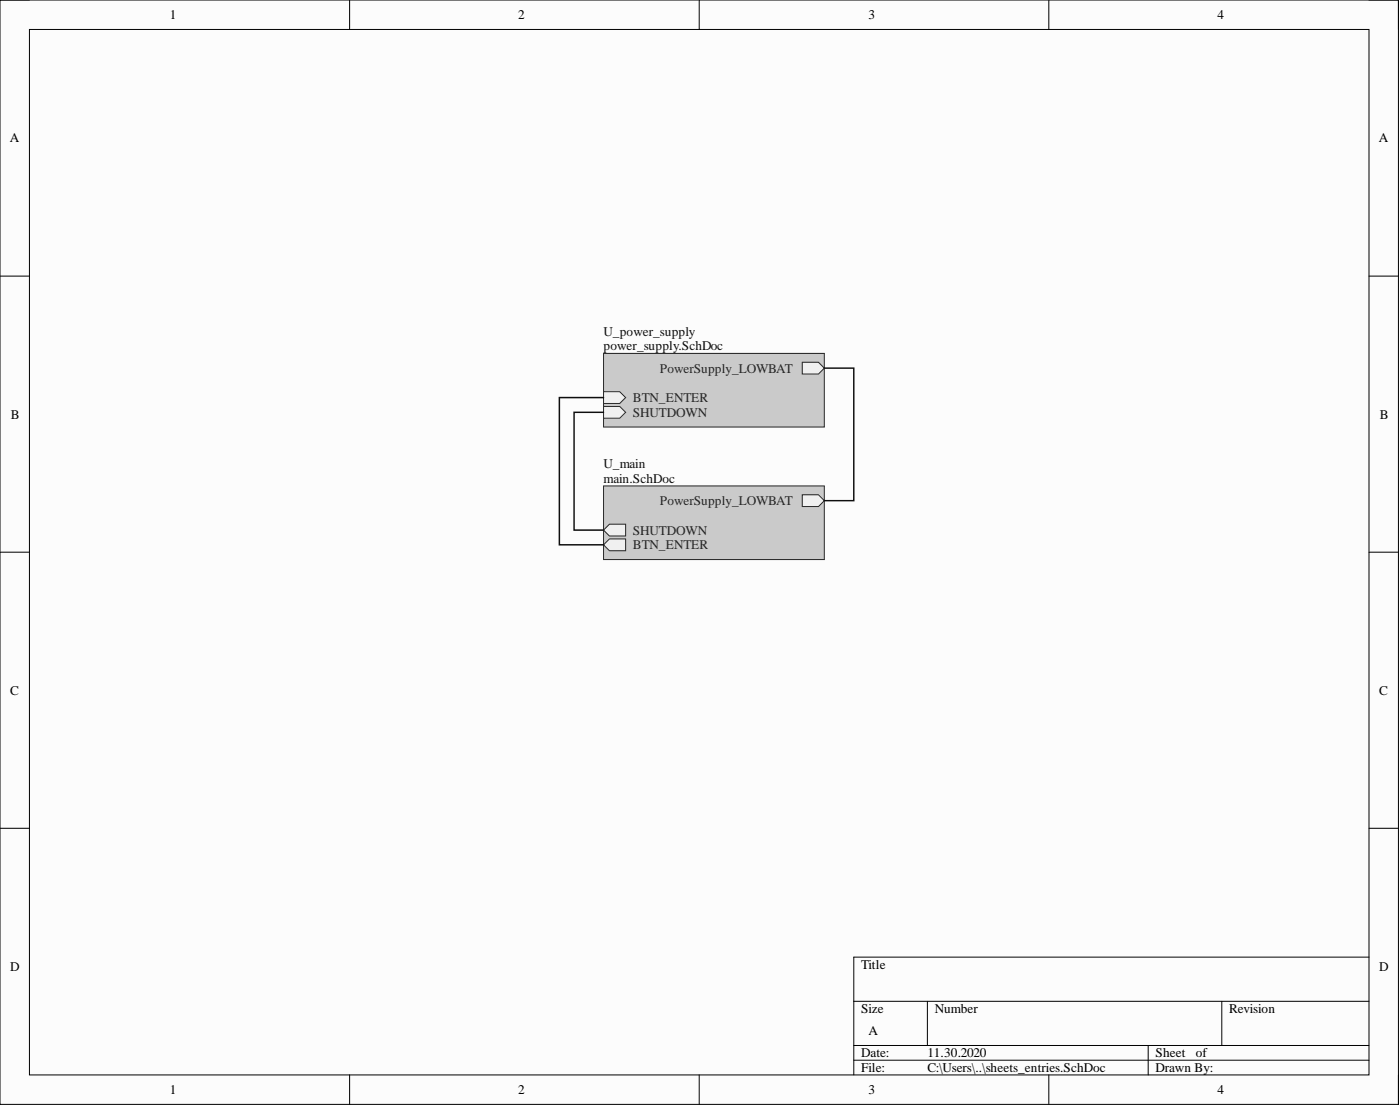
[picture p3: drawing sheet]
<svg xmlns="http://www.w3.org/2000/svg" width="241mm" height="190mm" viewBox="0 0 241 190" stroke-linecap="round" stroke-linejoin="round" font-family="sans-serif">
<path d="M0 0h241v190.2h-241z" fill-rule="evenodd" fill="#fcfcfc"/>
<path d="M0 0h241v190.2h-241z" fill="none" stroke="#000" stroke-width=".17"/>
<path d="M5.1 5.1h230.9v180h-230.9z" fill-rule="evenodd" fill="#fcfcfc"/>
<g fill="none" stroke="#000" stroke-width=".17">
<path d="M0 0h5.1M5.1 5.1h230.9v180h-230.9zM60.3 0v5.1M120.5 0v5.1M180.8 0v5.1M236 0h5v5.1M0 47.6h5.1M236 47.6h5M0 95.1h5.1M236 95.1h5M0 142.7h5.1M236 142.7h5"/>
<path d="M147.2 172.5h88.8M159.8 172.5v7.6M210.6 172.5v7.6M236 164.9h-88.8v20.2M60.3 185.1v5.1M120.5 185.1v5.1M147.2 180.1h88.8M147.2 182.6h88.8M180.8 185.1v5.1M197.9 180.1v5M241 185.1v5.1"/>
</g>
<path d="M104 60.9h38.1v12.7h-38.1z" fill-rule="evenodd" fill="#cacaca"/>
<path d="M104 60.9h38.1v12.7h-38.1z" fill="none" stroke="#262626" stroke-width=".17"/>
<path d="M104 70h2.8l1 1-1 1h-2.8z" fill-rule="evenodd" fill="#f0f0f0"/>
<path d="M104 70h2.8l1 1-1 1h-2.8z" fill="none" stroke="#262626" stroke-width=".17"/>
<path d="M104 67.5h2.8l1 1-1 1h-2.8z" fill-rule="evenodd" fill="#f0f0f0"/>
<path d="M104 67.5h2.8l1 1-1 1h-2.8z" fill="none" stroke="#262626" stroke-width=".17"/>
<path d="M138.3 62.4h2.8l1 1-1 1h-2.8z" fill-rule="evenodd" fill="#f0f0f0"/>
<path d="M138.3 62.4h2.8l1 1-1 1h-2.8z" fill="none" stroke="#262626" stroke-width=".17"/>
<path d="M104 83.7h38.1v12.7h-38.1z" fill-rule="evenodd" fill="#cacaca"/>
<path d="M104 83.7h38.1v12.7h-38.1z" fill="none" stroke="#262626" stroke-width=".17"/>
<path d="M138.3 85.2h2.8l1 1-1 1h-2.8z" fill-rule="evenodd" fill="#f0f0f0"/>
<path d="M138.3 85.2h2.8l1 1-1 1h-2.8z" fill="none" stroke="#262626" stroke-width=".17"/>
<path d="M104 91.3l1-1h2.8v2h-2.8z" fill-rule="evenodd" fill="#f0f0f0"/>
<path d="M104 91.3l1-1h2.8v2h-2.8z" fill="none" stroke="#262626" stroke-width=".17"/>
<path d="M104 93.8l1-1h2.8v2.1h-2.8z" fill-rule="evenodd" fill="#f0f0f0"/>
<path d="M104 93.8l1-1h2.8v2.1h-2.8z" fill="none" stroke="#262626" stroke-width=".17"/>
<path d="M104 68.5h-7.6v25.3h7.6M104 71h-5.1v20.3h5.1M142.1 63.4h5.1v22.8h-5.1" fill="none" stroke="#0e0e0e" stroke-width=".25"/>
<g font-size="2.3">
<text x="29.3" y="3.3">1</text>
<text x="89.3" y="3.3">2</text>
<text x="149.7" y="3.3">3</text>
<text x="209.8" y="3.3">4</text>
<text x="1.7" y="24.5">A</text>
<text x="237.6" y="24.5">A</text>
<text x="1.9" y="72.1">B</text>
<text x="237.8" y="72.1">B</text>
<text x="1.8" y="119.6">C</text>
<text x="237.7" y="119.6">C</text>
<text x="1.8" y="167.2">D</text>
<text x="148.4" y="166.9">Title</text>
<text x="237.7" y="167.2">D</text>
<text x="148.4" y="174.5">Size</text>
<text x="149.7" y="178.3">A</text>
<text x="161.1" y="174.5">Number</text>
<text x="211.9" y="174.5">Revision</text>
<text x="148.4" y="182.1">Date:</text>
<text x="148.4" y="184.6">File:</text>
<text x="159.8" y="182.1">11.30.2020</text>
<text x="159.8" y="184.6">C:\Users\..\sheets_entries.SchDoc</text>
<text x="199.2" y="182.1">Sheet</text>
<text x="199.2" y="184.6">Drawn By:</text>
<text x="206.1" y="182.1">of</text>
<text x="29.3" y="188.4">1</text>
<text x="89.3" y="188.4">2</text>
<text x="149.7" y="188.4">3</text>
<text x="209.8" y="188.4">4</text>
</g>
<g font-size="2.3" fill="#0e0e0e">
<text x="104" y="57.8">U_power_supply</text>
<text x="104" y="60.4">power_supply.SchDoc</text>
<text x="104" y="80.7">U_main</text>
<text x="104" y="83.2">main.SchDoc</text>
</g>
<g font-size="2.3" fill="#262626">
<text x="113.7" y="64.2">PowerSupply_LOWBAT</text>
<text x="109.1" y="71.8">SHUTDOWN</text>
<text x="109.1" y="69.2">BTN_ENTER</text>
<text x="113.7" y="87">PowerSupply_LOWBAT</text>
<text x="109.1" y="92.1">SHUTDOWN</text>
<text x="109.1" y="94.6">BTN_ENTER</text>
</g>
</svg>
